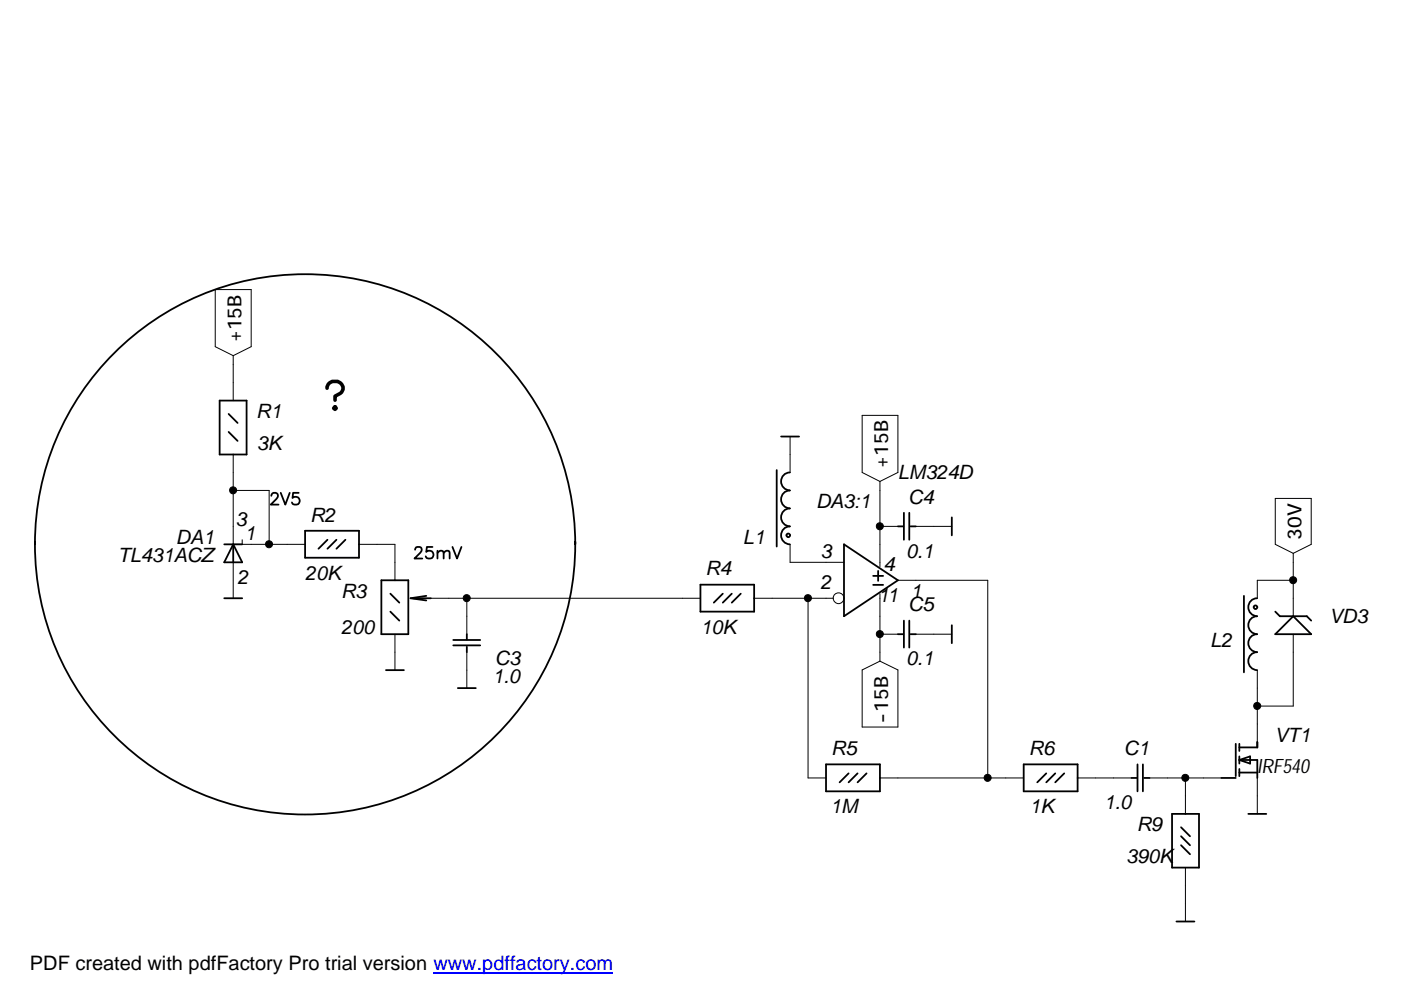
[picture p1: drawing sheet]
<svg xmlns="http://www.w3.org/2000/svg" width="297mm" height="210mm" viewBox="0 0 297 210" stroke-linecap="round" stroke-linejoin="round" font-family="sans-serif">
<g fill="none" stroke="#000" stroke-width=".21">
<path d="M45.6 61.4h7.7v12.1l-3.9 1.9-3.8-1.9zM49.4 75.4v9.5M49.4 96.4v19h15.3M167.5 92.6v7.6M182.8 88.1h7.6v12.1l-3.8 1.9-3.8-1.9zM49.4 119.2v7.6M49.4 104h7.7v11.4M51.4 114.4v1M76.1 115.4h7.6v7.6M167.5 115.4v3.8h11.4M186.6 102.1v18.1M186.6 111.6h3.8"/>
<path d="M194.2 111.6h7.6M270.4 105.7h7.6v9.7l-3.8 1.9-3.8-1.9zM274.2 117.3v13.4M83.7 134.5v7.6M91.4 126.8h57.1M99 126.8v7.7M99 138.3v7.6M159.9 126.8h16.8M171.3 126.8v38.1h3.8M186.6 125.9v14.3M186.6 134.5h3.8M190.4 123h19v41.9"/>
<path d="M194.2 134.5h7.6M274.2 123h-7.6v3.8M274.2 134.5v15.2h-7.6M182.8 142l3.8-1.8 3.8 1.8v12.1h-7.6zM266.6 142.1v15.2M186.6 164.9h30.4M228.5 164.9h11.4M243.7 164.9h15.3M251.3 164.9v7.7M266.6 164.9v7.7M251.3 184v11.4"/>
<circle cx="177.8" cy="126.8" r="1.15"/>
</g>
<g fill="none" stroke="#000" stroke-width=".38">
<path d="M46.6 84.9h5.7v11.5h-5.7zM48.5 87.8l1.9 1.9M48.5 91.6l1.9 1.9M164.7 99.7v16.2M165.6 92.6h3.8M47.5 115.4h3.9M49.4 115.4l2 3.8h-3.9zM49.4 115.4v3.8M57.5 105.1l.2-.5a.8 .8 0 0 1 1.1 .1 .85 .85 0 0 1-.2 1.1l-1.2 1.2h1.7M59.5 104.5l1 2.5 .9-2.5M63.3 104.5h-1.2l-.1 1.1a.87 .87 0 0 1 1.3 0 .87 .87 0 0 1-.1 1.3 .87 .87 0 0 1-1.3-.4M64.7 112.5h11.4v5.8h-11.4z"/>
<path d="M69.4 114.4l-1.9 1.9M71.3 114.4l-1.9 1.9M73.2 114.4l-1.9 1.9M88 116.6l.1-.4a.82 .82 0 0 1 1.2 0 .85 .85 0 0 1-.2 1l-1.2 1.2h1.6M91.7 116h-1.2l-.1 1a.87 .87 0 0 1 1.3 0 .87 .87 0 0 1-.2 1.3 .87 .87 0 0 1-1.2-.3M92.8 117.2l.5-.4 .6 .1 .2 1.5M92.8 116.8v1.6M94.1 117.2l.6-.4 .5 .1 .1 1.5M95.9 116l1 2.4 .9-2.4M167.5 100.2a1.91 1.91 0 0 0-1.9 1.9 1.91 1.91 0 0 0 1.9 1.9 1.91 1.91 0 0 0-1.9 1.9 1.91 1.91 0 0 0 1.9 1.9 1.91 1.91 0 0 0-1.9 1.9 1.91 1.91 0 0 0 1.9 1.9 1.91 1.91 0 0 0-1.9 1.9 1.91 1.91 0 0 0 1.9 1.9M178.9 115.4l11.5 7.6-11.5 7.7zM190.4 111.6h1.1"/>
<path d="M191.6 108.7v5.7M192.8 108.7v5.7M193 111.6h1.2M201.8 109.7v3.8M47.5 126.8h3.9M80.9 123h5.7v11.5h-5.7zM82.8 129.7l1.9 1.9M82.8 125.9l1.9 1.9M87.5 126.8h3.9M90.4 126.3l-3.4 .5 3.4 .5M96.1 135.7h5.7M96.1 136.8h5.7"/>
<path d="M99 134.5v1.1M99 137.1v1.2M148.5 124h11.4v5.7h-11.4zM153.2 125.9l-1.9 1.9M155.2 125.9l-2 1.9M157.1 125.9l-1.9 1.9M185.1 122.1h2.1M185.1 124h2.1M186.2 121v2.2M190.4 134.5h1.1M191.6 131.6v5.7M192.8 131.6v5.7"/>
<path d="M193 134.5h1.2M201.8 132.6v3.8M263.7 126.3v16.3M266.5 126.8a1.91 1.91 0 0 0-1.8 1.9 1.91 1.91 0 0 0 1.8 2 1.91 1.91 0 0 0-1.8 1.9 1.91 1.91 0 0 0 1.8 1.9 1.91 1.91 0 0 0-1.8 1.9 1.91 1.91 0 0 0 1.8 1.9 1.91 1.91 0 0 0-1.8 1.9 1.91 1.91 0 0 0 1.8 1.9M270.4 129.7l1 1h5.7l.9 .9M274.2 130.7l3.8 3.8h-7.6zM81.8 142.1h3.8M97.1 145.9h3.8M262 157.7v6.9M262.8 157.7v1.5M266.6 157.3v1.2h-3.8M175.1 162.1h11.5v5.7h-11.5z"/>
<path d="M179.9 164l-1.9 1.9M181.8 164l-1.9 1.9M183.7 164l-1.9 1.9M217 162.1h11.5v5.7h-11.5zM221.8 164l-1.9 1.9M223.7 164l-1.9 1.9M225.6 164l-1.9 1.9M239.9 164.9h1.1M241.2 162.1v5.7M242.3 162.1v5.7M242.6 164.9h1.1M248.5 172.6h5.7v11.4h-5.7z"/>
<path d="M250.4 175.4l1.9 1.9M250.4 177.3l1.9 1.9M250.4 179.2l1.9 1.9M259 164.9h3M262.8 161.1l2.2-.7v1.5zM262.8 160.4v1.5M262.8 163v1.6M262.8 161.1h3.8v3.8M262.8 163.8h3.8M264.7 172.6h3.8M249.4 195.4h3.8"/>
<circle cx="64.7" cy="115.4" r="57.3"/>
<circle cx="167.1" cy="113.5" r=".39"/>
<circle cx="266.2" cy="128.7" r=".39"/>
</g>
<g fill="#000" stroke="#000" stroke-width=".21">
<circle cx="49.4" cy="104" r=".75"/>
<circle cx="57" cy="115.4" r=".75"/>
<circle cx="186.5" cy="111.6" r=".75"/>
<circle cx="98.9" cy="126.8" r=".75"/>
<circle cx="171.3" cy="126.8" r=".75"/>
<circle cx="186.5" cy="134.4" r=".75"/>
<circle cx="274.2" cy="123" r=".75"/>
<circle cx="266.5" cy="149.7" r=".75"/>
<circle cx="209.4" cy="164.9" r=".75"/>
<circle cx="251.3" cy="164.9" r=".75"/>
</g>
<path d="M69.3 82.3a1.46 1.46 0 0 1 1.1-1.4h1.2a1.4 1.4 0 0 1 1.1 1.1 1.4 1.4 0 0 1-.6 1.4l-1.1 .6v.9M70.7 86.5l.3-.3 .3 .3-.3 .3z" fill="none" stroke="#000" stroke-width=".76"/>
<path d="M91.9 206.3h38.1" fill="none" stroke="#00f" stroke-width=".3"/>
<g font-size="4.2">
<text x="54.3" y="88.7">R1</text>
<text x="54.4" y="95.3">3K</text>
<text x="190.4" y="101.5">LM324D</text>
<text x="173" y="107.7">DA3:1</text>
<text x="192.5" y="106.8">C4</text>
<text x="50" y="111.5">3</text>
<text x="65.7" y="110.6">R2</text>
<text x="25" y="119.1">TL431ACZ</text>
<text x="37.3" y="115.3">DA1</text>
<text x="51.9" y="114.4">1</text>
<text x="157.5" y="115.3">L1</text>
<text x="174" y="118.2">3</text>
<text x="192.1" y="118.2">0.1</text>
<text x="50.4" y="123.9">2</text>
<text x="64.7" y="123">20K</text>
<text x="149.6" y="122">R4</text>
<text x="174" y="124.9">2</text>
<text x="187.3" y="121">4</text>
<text x="72.3" y="126.8">R3</text>
<text x="186.1" y="127.7">11</text>
<text x="192.5" y="129.6">C5</text>
<text x="193" y="126.8">1</text>
<text x="72.3" y="134.4">200</text>
<text x="148.5" y="134.4">10K</text>
<text x="256.6" y="137.3">L2</text>
<text x="281.8" y="132">VD3</text>
<text x="104.9" y="141.1">C3</text>
<text x="192.1" y="141.1">0.1</text>
<text x="104.4" y="144.9">1.0</text>
<text x="176.2" y="160.1">R5</text>
<text x="218.1" y="160.1">R6</text>
<text x="238.3" y="160.1">C1</text>
<text x="270.2" y="157.2">VT1</text>
<text x="266.6" y="164">I</text>
<text x="267.5" y="164">RF540</text>
<text x="176" y="172.5">1M</text>
<text x="218.3" y="172.5">1K</text>
<text x="234" y="171.5">1.0</text>
<text x="241" y="176.3">R9</text>
<text x="238.8" y="182.9">390K</text>
<text x="6.3" y="205.7">PDF created with pdfFactory Pro trial version www.pdffactory.com</text>
</g>
<g font-size="4.1">
<text x="51.2" y="72.6" transform="rotate(-90 51.2 72.6)">+15B</text>
<text x="188.3" y="99.2" transform="rotate(-90 188.3 99.2)">+15B</text>
<text x="276" y="114.5" transform="rotate(-90 276 114.5)">30V</text>
<text x="188.3" y="153.5" transform="rotate(-90 188.3 153.5)">-15B</text>
</g>
</svg>
